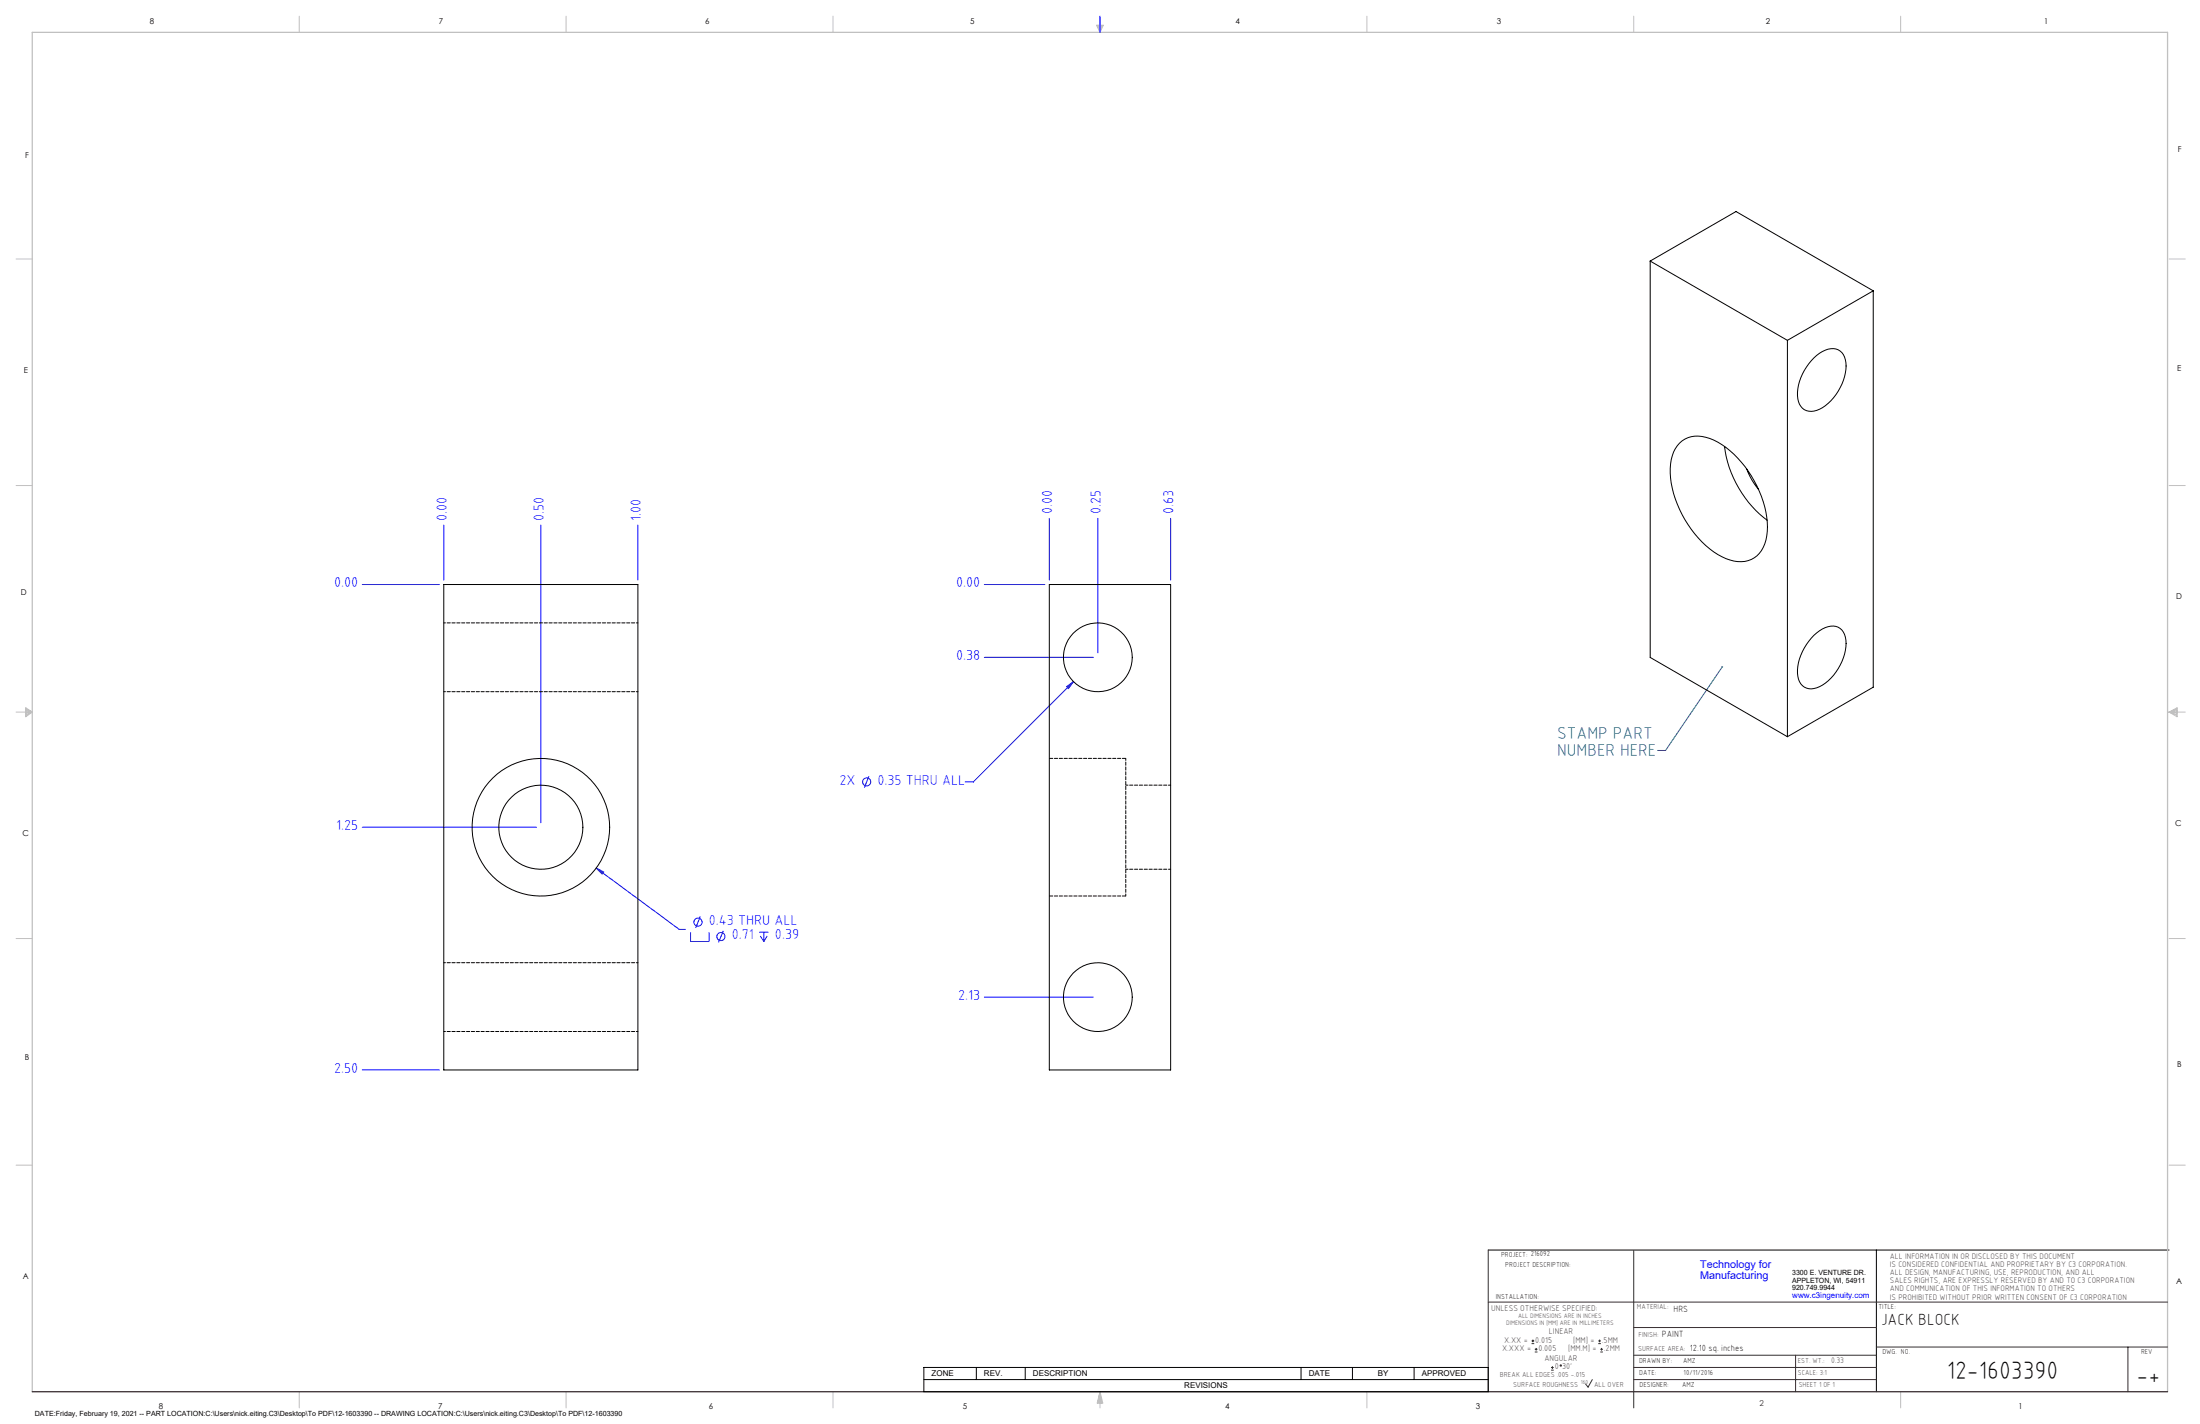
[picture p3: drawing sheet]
<svg xmlns="http://www.w3.org/2000/svg" width="864mm" height="559mm" viewBox="0 0 864 559" stroke-linecap="round" stroke-linejoin="round" font-family="sans-serif">
<path d="M584.2 490.5h267.3M736.6 490.5v55.6M362.7 536.6h221.5v9.5h-221.5zM383.3 536.6v4.8M402.4 536.6v4.8M510.7 536.6v4.8M530.9 536.6v4.8M555.1 536.6v4.8M362.7 541.4h221.5" fill="none" stroke="#000" stroke-width=".39"/>
<g fill="none" stroke="#c0c0c0" stroke-width=".39">
<path d="M117.5 6.4v6.3M222.2 6.4v6.3M327 6.4v6.3M430.4 9.9h2.7l-1.3 2.8zM430.9 9.9l.9 2.8M431.2 9.9l.6 2.8M432.1 9.9l-.3 2.8M432.6 9.9l-.8 2.8M536.6 6.4v6.3M641.3 6.4v6.3M746.1 6.4v6.3M6.3 101.6h6.4"/>
<path d="M851.5 101.6h6.3M6.3 190.5h6.4M851.5 190.5h6.3M6.3 279.4h6.4M10.1 277.7l2.6 1.7-2.6 1.9zM10.1 278.2l2.6 1.2M10.1 278.8l2.6 .6M12.7 279.4l-2.6 1.2M12.7 279.4l-2.6 .5M851.5 279.4h6.3M851.5 279.4l3.1 .5M851.5 279.4l3.1 1.2"/>
<path d="M851.5 279.4l3.1-1.7v3.6zM854.6 278.8l-3.1 .6M854.6 278.2l-3.1 1.2M6.3 368.3h6.4M851.5 368.3h6.3M6.3 457.2h6.4M851.5 457.2h6.3M117.5 546.1v6.4M222.2 546.1v6.4M327 546.1v6.4M431.8 546.1v6.4M431.8 546.1l1.1 4.5h-2.2z"/>
<path d="M431.8 546.1l.6 4.5M431.8 546.1l-.9 4.5M431.8 546.1l-.4 4.5M431.8 546.1l.3 4.5M536.6 546.1v6.4M746.1 546.1v6.4"/>
</g>
<path d="M12.7 546.1v-533.4h838.2v533.4" fill="none" stroke="#c0c0c0" stroke-width=".5"/>
<g fill="none" stroke="#00f" stroke-width=".39">
<path d="M431.8 6.4v6.3M174.2 206.1v21.5M212.3 206.1v116.8M250.4 206.1v21.5M411.9 203.4v24.2M431 203.4v52.8M459.5 203.4v24.2M142.2 229.4h30.2M386.4 229.4h23.7M386.4 258h42.8M418.7 269.5l2.7-2-2 2.7zM421.4 267.5l-39.3 39.3h-3.2"/>
<path d="M341.1 304.6l-1.8 4.5M142.2 324.6h68.3M234 340.6l3 1.6-.6 .8zM234 340.6l32.6 24.1h2.4M274.9 359.6l-1.8 4.5M271.1 365.8v3.7h7.2v-3.7M283.9 365.3l-1.8 4.5M298 365.8h3.6M298.5 367.3l1.3 2.2M299.8 365.8v3.7M301.2 367.3l-1.4 2.2M386.4 391.3h42.8"/>
<path d="M142.2 419.9h30.2"/>
<circle cx="340.2" cy="306.8" r="1.59"/>
<circle cx="274" cy="361.8" r="1.59"/>
<circle cx="283" cy="367.5" r="1.59"/>
</g>
<path d="M584.2 490.5v55.6M641.3 490.7v61.8M584.2 511h266.7M641.3 520.9h95.3M641.3 531.8h95.3M641.3 536.6h95.3M704.8 531.8v14.3M736.6 528.6h114.3M835.3 528.6v17.5M625.1 541.4l-1.7 2.9-1-1.2M641.3 541.4h95.3" fill="none" stroke="#382c30" stroke-width=".39"/>
<path d="M12.7 546.1h838.2" fill="none" stroke="#382c30" stroke-width=".5"/>
<path d="M676.1 261.7l-22.3 32.8h-3.2" fill="none" stroke="#008080" stroke-width=".39"/>
<path d="M675.9 261.4h.3l-.1 .3 .1-.3a.33 .33 0 0 1 .1 .5 .33 .33 0 0 1-.5 0 .33 .33 0 0 1 .1-.5z" fill="#008080"/>
<path d="M234 340.6l2.4 2.4 .6-.8zM418.7 269.5l.7 .7 2-2.7z" fill="#00f"/>
<g fill="none" stroke="#000" stroke-width=".39">
<path d="M647.8 102.4l53.8 31.2M647.8 102.4v155.6l53.8 31.1M647.8 102.4l33.7-19.4 53.8 31.1M735.3 114.1l-33.7 19.5M735.3 114.1v155.6l-33.7 19.4M701.6 133.6v155.5M712 140.4a9.3 9.3 0 0 1 9.6-3.1 7.2 7.2 0 0 1 3 7.7 20.3 20.3 0 0 1-11.5 16 5.2 5.2 0 0 1-7.4-4.5 20.1 20.1 0 0 1 6.3-16.1zM659.3 173.9a10.6 10.6 0 0 1 11.8-1.9 38.2 38.2 0 0 1 19.5 20.8 30 30 0 0 1 2.1 20.6 10.2 10.2 0 0 1-13.6 6.3 35 35 0 0 1-18.8-17.8 32.1 32.1 0 0 1-3.9-23 11.6 11.6 0 0 1 2.9-5zM677 175.2a43.2 43.2 0 0 0 16.7 28.9M685.7 184.1l2.1 4.4 2.6 3.6M174.2 229.4h76.2v190.5h-76.2zM411.9 229.4h47.6v190.5h-47.6z"/>
<path d="M712 249.3a9.3 9.3 0 0 1 9.6-3.2 7.2 7.2 0 0 1 3 7.7 20.3 20.3 0 0 1-11.5 16.1 5.4 5.4 0 0 1-7.5-5.7 20.9 20.9 0 0 1 6.4-14.9z"/>
<circle cx="431" cy="257.9" r="13.5"/>
<circle cx="212.3" cy="324.6" r="16.5"/>
<circle cx="212.3" cy="324.6" r="27"/>
<circle cx="431" cy="391.3" r="13.5"/>
</g>
<path d="M250.4 244.4h-76.2M174.2 271.4h76.2M250.4 377.8h-76.2M174.2 404.8h76.2" fill="none" stroke="#000" stroke-width=".39" stroke-dasharray="1.3 .6" stroke-dashoffset=".6"/>
<path d="M441.9 324.6v-27M441.9 351.6v-27" fill="none" stroke="#000" stroke-width=".39" stroke-dasharray="1.3 .6" stroke-dashoffset=".5"/>
<path d="M441.9 297.6h-30M411.9 351.6h30" fill="none" stroke="#000" stroke-width=".39" stroke-dasharray="1.3 .6" stroke-dashoffset="-.1"/>
<path d="M459.5 308.1h-17.6M441.9 341.1h17.6" fill="none" stroke="#000" stroke-width=".39" stroke-dasharray="1.3 .6" stroke-dashoffset=".4"/>
<g fill="none" stroke="#382c30" stroke-width=".39">
<path d="M601.2 527.3h1.1M601.2 526.2h1.1M601.7 525.7v1M602.5 530.5h1M602.5 529.5h1M603 529v1M608.9 537.7h1M608.9 536.6h1M609.4 536.1v1.1M627.4 527.3h1M627.4 526.2h1M627.9 525.7v1"/>
<path d="M628.2 530.5h1M628.2 529.5h1M628.7 529v1"/>
<circle cx="612.7" cy="535.9" r=".27"/>
</g>
<g font-size="9.9">
<text x="764.2" y="541.1">12-1603390</text>
<text x="838.7" y="543.2">-+</text>
</g>
<g font-size="6.8" fill="#008080">
<text x="611.2" y="290">STAMP PART</text>
<text x="611.2" y="296.8">NUMBER HERE</text>
</g>
<text font-size="6.3" x="738.4" y="519.9">JACK BLOCK</text>
<g font-size="5.7" fill="#00f">
<text x="413" y="201.8" transform="rotate(-90 413 201.8)">0.00</text>
<text x="432.1" y="201.8" transform="rotate(-90 432.1 201.8)">0.25</text>
<text x="460.7" y="201.8" transform="rotate(-90 460.7 201.8)">0.63</text>
<text x="175.4" y="204.4" transform="rotate(-90 175.4 204.4)">0.00</text>
<text x="213.5" y="204.4" transform="rotate(-90 213.5 204.4)">0.50</text>
<text x="251.6" y="204.4" transform="rotate(-90 251.6 204.4)">1.00</text>
<text x="131.1" y="230.5">0.00</text>
<text x="375.3" y="230.5">0.00</text>
<text x="375.3" y="259.1">0.38</text>
<text x="329.5" y="307.9">2X</text>
<text x="344.4" y="307.9">0.35 THRU ALL</text>
<text x="131.9" y="325.7">1.25</text>
<text x="278.2" y="363">0.43 THRU ALL</text>
<text x="287.2" y="368.6">0.71</text>
<text x="304.2" y="368.6">0.39</text>
<text x="376.1" y="392.4">2.13</text>
<text x="131.1" y="421">2.50</text>
</g>
<g font-size="4.2" fill="#00f">
<text x="667.4" y="497.7">Technology for</text>
<text x="667.4" y="502">Manufacturing</text>
</g>
<g font-size="3.5">
<text x="657" y="514.9">HRS</text>
<text x="652.4" y="524.7">PAINT</text>
<text x="663.3" y="530.1">12.10 sq. inches</text>
</g>
<g font-size="3.3" fill="#382c30">
<text x="585.4" y="514.4">UNLESS OTHERWISE SPECIFIED:</text>
<text x="590.4" y="526.8">X.XX =</text>
<text x="602.6" y="526.8">0.015</text>
<text x="608" y="523.6">LINEAR</text>
<text x="617.5" y="526.8">[MM] =</text>
<text x="628.8" y="526.8">.5MM</text>
<text x="589.6" y="530.1">X.XXX =</text>
<text x="603.9" y="530.1">0.005</text>
<text x="606.3" y="534">ANGULAR</text>
<text x="615.5" y="530.1">[MM.M] =</text>
<text x="629.6" y="530.1">.2MM</text>
<text x="610.3" y="537.3">0</text>
<text x="613.2" y="537.3">30'</text>
</g>
<g font-size="3.2">
<text x="58.8" y="9.6">8</text>
<text x="172.3" y="9.5">7</text>
<text x="276.8" y="9.5">6</text>
<text x="380.9" y="9.6">5</text>
<text x="485" y="9.5">4</text>
<text x="587.5" y="9.5">3</text>
<text x="693.1" y="9.5">2</text>
<text x="802.4" y="9.5">1</text>
<text x="854.9" y="59.8">F</text>
<text x="9.9" y="62">F</text>
<text x="9.3" y="146.5">E</text>
<text x="854.7" y="145.5">E</text>
<text x="8.2" y="233.6">D</text>
<text x="854.3" y="234.9">D</text>
<text x="8.9" y="328.1">C</text>
<text x="853.9" y="324.1">C</text>
<text x="9.7" y="415.8">B</text>
<text x="854.6" y="418.6">B</text>
<text x="9" y="502">A</text>
<text x="854.3" y="503.9">A</text>
<text x="62.3" y="552.9">8</text>
<text x="172" y="552.9">7</text>
<text x="278.3" y="552.9">6</text>
<text x="377.9" y="552.8">5</text>
<text x="481" y="552.8">4</text>
<text x="579.3" y="552.8">3</text>
<text x="792.4" y="552.8">1</text>
</g>
<g font-size="3.2" fill="#382c30">
<text x="741.9" y="494.1">ALL INFORMATION IN OR DISCLOSED BY THIS DOCUMENT</text>
<text x="741.9" y="497.3">IS CONSIDERED CONFIDENTIAL AND PROPRIETARY BY C3 CORPORATION.</text>
<text x="741.9" y="500.4">ALL DESIGN, MANUFACTURING, USE, REPRODUCTION, AND ALL</text>
<text x="741.9" y="503.6">SALES RIGHTS, ARE EXPRESSLY RESERVED BY AND TO C3 CORPORATION</text>
<text x="741.9" y="506.8">AND COMMUNICATION OF THIS INFORMATION TO OTHERS</text>
<text x="741.9" y="510">IS PROHIBITED WITHOUT PRIOR WRITTEN CONSENT OF C3 CORPORATION</text>
<text x="718.8" y="534.7">0.33</text>
<text x="690.7" y="551.6">2</text>
</g>
<text font-size="3.1" fill="#00f" x="703.5" y="509.2">www.c3ingenuity.com</text>
<g font-size="3.1">
<text x="365.7" y="540">ZONE</text>
<text x="386.3" y="540">REV.</text>
<text x="405.5" y="540">DESCRIPTION</text>
<text x="464.9" y="544.8">REVISIONS</text>
<text x="513.7" y="540">DATE</text>
<text x="540.9" y="540">BY</text>
<text x="558.1" y="540">APPROVED</text>
</g>
<g font-size="2.8">
<text x="589.2" y="493.3">PROJECT: 216092</text>
<text x="590.9" y="497.3">PROJECT DESCRIPTION:</text>
<text x="703.5" y="500.5">3300 E. VENTURE DR.</text>
<text x="703.5" y="503.3">APPLETON, WI, 54911</text>
<text x="587.1" y="509.6">INSTALLATION:</text>
<text x="703.5" y="506.2">920.749.9944</text>
<text x="737.3" y="513.8">TITLE:</text>
<text x="738.9" y="531.5">DWG. NO.</text>
<text x="840.5" y="531.3">REV</text>
<text x="643.4" y="534.9">DRAWN BY:</text>
<text x="643.5" y="539.7">DATE:</text>
<text x="660.7" y="534.7">AMZ</text>
<text x="660.9" y="539.6">10/11/2016</text>
<text x="643.6" y="544.4">DESIGNER:</text>
<text x="660.3" y="544.3">AMZ</text>
<text x="13.7" y="555.5">DATE:Friday, February 19, 2021 -- PART LOCATION:C:\Users\nick.eiting.C3\Desktop\To PDF\12-1603390 -- DRAWING LOCATION:C:\Users\nick.eiting.C3\Desktop\To PDF\12-1603390</text>
</g>
<g font-size="2.8" fill="#382c30">
<text x="642.6" y="513.8">MATERIAL:</text>
<text x="643.2" y="524.8">FINISH:</text>
<text x="643.1" y="530.1">SURFACE AREA:</text>
<text x="705.7" y="534.7">EST. WT.:</text>
<text x="705.7" y="539.7">SCALE: 3:1</text>
<text x="588.8" y="540.5">BREAK ALL EDGES .005 -.015</text>
<text x="594" y="544.2">SURFACE ROUGHNESS</text>
<text x="625.8" y="544.2">ALL OVER</text>
<text x="706.1" y="544.4">SHEET 1 OF 1</text>
</g>
<g font-size="2.5" fill="#382c30">
<text x="591.2" y="520.1">DIMENSIONS IN [MM] ARE IN MILLIMETERS</text>
<text x="595.9" y="517.3">ALL DIMENSIONS ARE IN INCHES</text>
</g>
<text font-size="2.2" fill="#382c30" x="620.6" y="542.9">160</text>
</svg>
